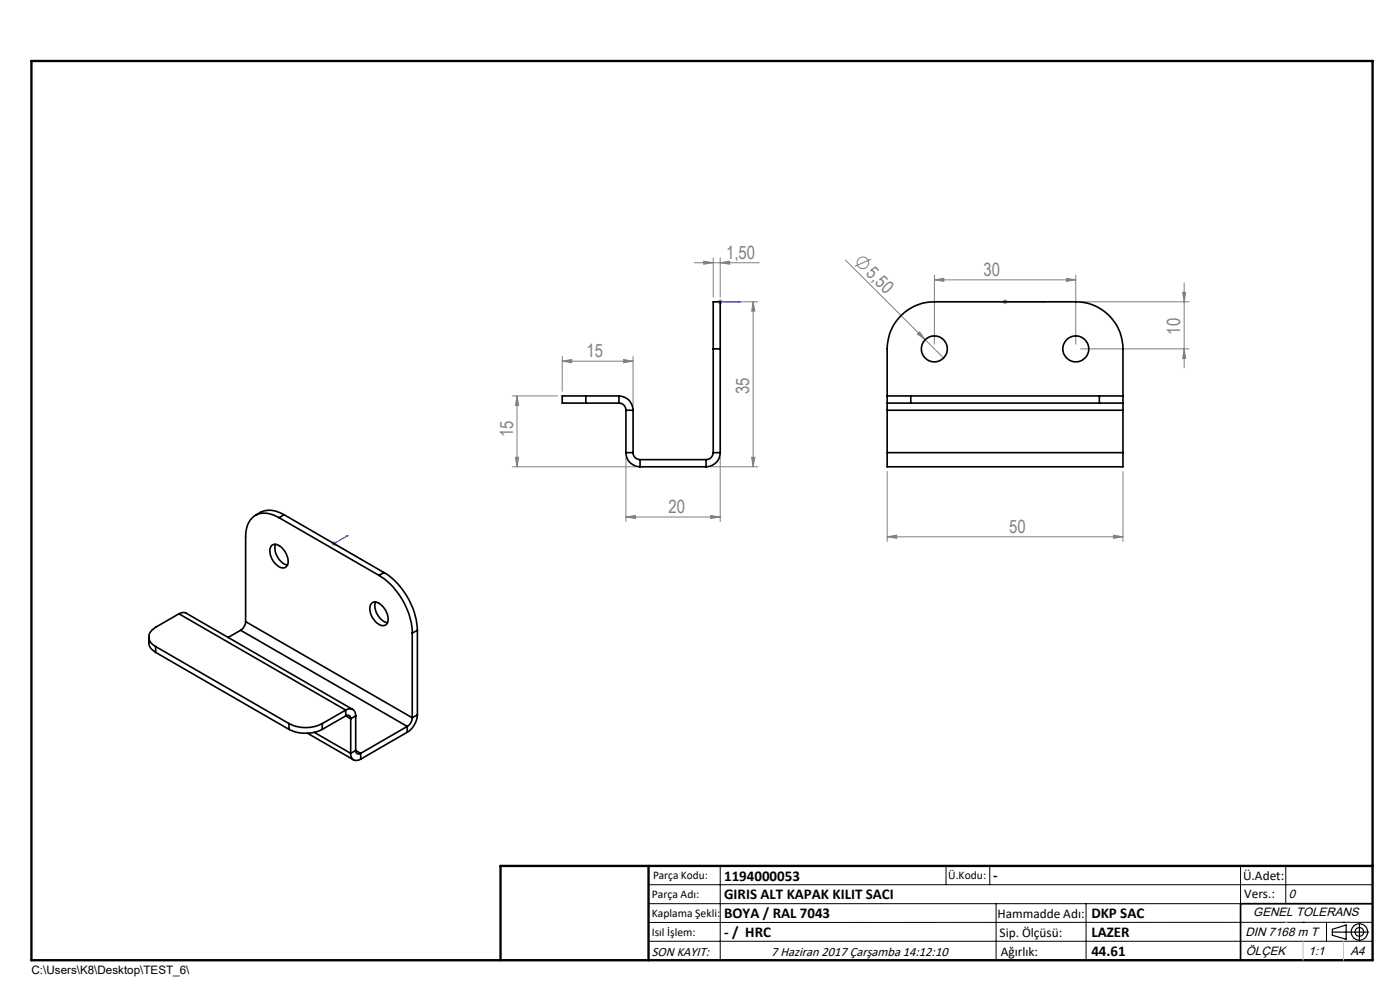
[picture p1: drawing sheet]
<svg xmlns="http://www.w3.org/2000/svg" width="297mm" height="210mm" viewBox="0 0 297 210" stroke-linecap="round" stroke-linejoin="round" font-family="sans-serif">
<g fill="none" stroke="#808080" stroke-width=".21">
<path d="M147.3 55.7h13.8M149.3 55.4l2 .3-2 .3zM151.3 54.7v8.3M152.8 55.7l2-.3v.6zM152.8 54.7v8.3M179.4 55.2l20.8 20.7M184.8 55l-3.5 1.5M198.2 59.4l2-.4v.7zM198.2 58.4v14.6M198.2 59.4h30M226.2 59l2 .4-2 .3zM228.2 58.4v14.6"/>
<path d="M251.2 60v18M119.3 76.6l2-.3v.6zM119.3 75.6v7.4M119.3 76.6h15M132.3 76.3l2 .3-2 .3zM134.3 75.6v10.4M152.3 64h1M152.4 63.7l.7 .7M152.8 63.5v1M153.1 63.7l-.7 .7M153.8 64h7M159.8 64l.3 2h-.6z"/>
<path d="M159.8 64v35M194.6 70.9l.5-.5 1.2 1.7zM212.7 64h1M212.9 63.7l.7 .7M213.2 63.5v1M213.6 63.7l-.7 .7M229.2 64h23M229.2 74h23M250.9 62h.6l-.3 2zM251.2 74l.3 2h-.6zM108.7 99h26.1M108.7 84h9.6"/>
<path d="M109.4 97h.6l-.3 2zM109.7 84l.3 2h-.6zM109.7 84v15M132.8 97v13.7M150.8 99h10M152.8 97v13.7M159.5 97h.6l-.3 2zM70.3 115.3h1.1M70.5 115l.7 .7M70.8 114.8v1M71.2 115l-.7 .7M132.8 109.7l2-.3v.6z"/>
<path d="M132.8 109.7h20M150.8 109.4l2 .3-2 .3zM188.2 113.9l2-.4v.7zM188.2 100v14.9M188.2 113.9h50M236.2 113.5l2 .4-2 .3zM238.2 100v14.9"/>
<circle cx="183.1" cy="55.7" r="1.23"/>
</g>
<g fill="none" stroke="#000" stroke-width=".25">
<path d="M282.6 197.7h7.8M282.6 197.1l3-.9v3l-3-.8zM288.4 195.8v3.8M106.2 203.7h185"/>
<circle cx="288.4" cy="197.7" r="1.74"/>
<circle cx="288.4" cy="197.7" r=".93"/>
</g>
<path d="M152.7 64h.2zM152.8 64h.1M152.8 64h4.2M157 64h-.4h.4M213.1 64h.2zM213.2 64h.1M213.2 64h8.5M221.7 64h-.4h.4M73.5 113.7l.3-.1-.2 .2zM73.8 113.6l-3 1.7 6 3.5M76.5 118.6h.1l.2 .2z" fill="none" stroke="#00f" stroke-width=".21"/>
<g fill="none" stroke="#000" stroke-width=".21">
<path d="M137.6 187.7h153.6M137.6 191.7h153.6M137.6 199.7h153.6M152.8 183.7v20M200.7 183.7v4M210 183.7v4M211.3 191.7v12M230.4 191.7v12M263.2 183.7v20M272.8 183.7v8M276.4 195.6h.1M281.4 195.6v4.1"/>
<path d="M285 195.6h.1M291.2 195.6l-153.6 .1"/>
</g>
<path d="M291.2 191.7h-28v12" fill="none" stroke="#000" stroke-width=".35"/>
<path d="M6.7 12.9h284.5v190.8h-284.5zM137.6 183.7v20M291.2 183.7h-185v20" fill="none" stroke="#000" stroke-width=".5"/>
<path d="M276.4 199.7v4M285 199.7v4" fill="none" stroke="#c0c0c0" stroke-width=".21"/>
<path d="M272.8 195.6h.1" fill="none" stroke="#c0c0c0" stroke-width=".25"/>
<g fill="#00f">
<path d="M156.6 64h.4zM152.7 64h.2z"/>
<path d="M213.1 64h.2zM221.3 64h.4z"/>
<path d="M73.5 113.7l.1 .1 .2-.2zM76.5 118.6l.3 .2-.2-.2z"/>
</g>
<g fill="#808080">
<path d="M194.6 70.9l.5-.5 1.2 1.7z"/>
<path d="M236.2 113.5l2 .4-2 .3zM188.2 113.9l2-.4v.7zM226.2 59l2 .4-2 .3zM198.2 59.4l2-.4v.7z"/>
<path d="M119.3 76.6l2-.3v.6zM132.3 76.3l2 .3-2 .3z"/>
<path d="M132.8 109.7l2-.3v.6zM150.8 109.4l2 .3-2 .3z"/>
<path d="M152.8 55.7l2-.3v.6zM149.3 55.4l2 .3-2 .3z"/>
<path d="M109.4 97h.6l-.3 2zM109.7 84l.3 2h-.6zM159.5 97h.6l-.3 2zM159.8 64l.3 2h-.6z"/>
<path d="M250.9 62h.6l-.3 2zM251.2 74l.3 2h-.6z"/>
</g>
<g fill="none" stroke="#000" stroke-width=".35">
<path d="M151.3 74v-10h1.5v10M151.3 74h1.5M151.3 74v22M152.8 74v22M124.3 84h-5v1.5h5M124.3 85.5h7M124.3 84v1.5M124.3 84h7M131.3 84a3 3 0 0 1 3 3M131.3 85.5a1.45 1.45 0 0 1 1.5 1.5M131.3 84v1.5M132.8 96a3 3 0 0 0 3 3"/>
<path d="M132.8 96h1.5M132.8 87h1.5M132.8 87v9M134.3 96a1.45 1.45 0 0 0 1.5 1.5M134.3 87v9M135.8 97.5v1.5M135.8 99h14M135.8 97.5h14M149.8 97.5v1.5M151.3 96a1.51 1.51 0 0 1-1.5 1.5M151.3 96h1.5M152.8 96a3 3 0 0 1-3 3"/>
<path d="M188.2 84h5M188.2 85.5h5M188.2 85.5v1.5M188.2 96v3h50v-3M188.2 85.5v-11.5a10 10 0 0 1 10-10h30a10 10 0 0 1 10 10v11.5M188.2 96h50M188.2 87h50M188.2 87v9M193.2 85.5h40M193.2 84h40M193.2 84v1.5M233.2 84h5"/>
<path d="M233.2 85.5h5M233.2 84v1.5M238.2 85.5v1.5M238.2 87v9M57.6 115.8a1.71 1.71 0 0 1 2.5 .7 3.2 3.2 0 0 1 .8 3.6 1.4 1.4 0 0 1-2.2-.2 3.4 3.4 0 0 1-1.1-4.1zM58.5 115.5a3.8 3.8 0 0 0 2.5 4.4M59.2 109.8a4.6 4.6 0 0 0-5.8 .2l-.9 1.3-.4 1.9v18.7M59.2 109.8l21.2 12.3M60.3 109.2a5 5 0 0 0-6.1 .1M60.3 109.2l-1.1 .6M60.3 109.2l21.2 12.3M31.6 135.1a3.2 3.2 0 0 0 .4 2.4l1 .9"/>
<path d="M33 137.2l28.3 16.3M33 137.2v1.2M33 138.4l28.3 16.3M38 130.2l-5 2.9a2.17 2.17 0 0 0-1.4 2 2.17 2.17 0 0 0 1.4 2.1M38 130.2l.9-.3 .6 .2 35.3 20.4M38 130.2l35.3 20.4M51 133.7l35.4 20.4M51 133.7l-2.6 1.5M52.1 131.9a2.49 2.49 0 0 1-1.1 1.8M52.1 131.9l35.4 20.4M78.8 128a1.54 1.54 0 0 1 2.2 .4 3.6 3.6 0 0 1 1.1 3.9 1.46 1.46 0 0 1-2.2-.2 3.4 3.4 0 0 1-1.1-4.1zM79.7 127.7a3.7 3.7 0 0 0 2.5 4.4"/>
<path d="M80.4 122.1a15.4 15.4 0 0 1 7.1 12.2M81.5 121.5a15.6 15.6 0 0 1 7 12.2M81.5 121.5l-1.1 .6M87.5 134.3v18M88.5 133.7l-1 .6M88.5 133.7v18M61.3 153.5a7.7 7.7 0 0 0 7.1 0M61.3 154.7a8 8 0 0 0 7.1 0M61.3 153.5v1.2M65.2 155.5l9.8 5.7M66.7 155.4l7.7 4.4M68.4 153.5v1.2"/>
<path d="M73.3 150.6a1.3 1.3 0 0 1 1.5-.1 1.3 1.3 0 0 1 .7 1.4M73.3 151.9a.65 .65 0 0 1 .8-.1 .65 .65 0 0 1 .3 .7M73.3 150.6l-4.9 2.9M73.3 150.6v1.3M73.3 151.9l-4.9 2.8M73.3 151.9l1.1 .6M74.4 159.8a1.29 1.29 0 0 0 .6 1.4 1.29 1.29 0 0 0 1.5-.2M74.4 152.5v7.3M75.5 159.2a.65 .65 0 0 0 .3 .7 .65 .65 0 0 0 .7-.1M75.5 151.9l-1.1 .6M75.5 151.9v7.3M75.5 159.2l-1.1 .6"/>
<path d="M75.5 159.2l1 .6M76.5 159.8v1.2M86.4 154.1l-9.9 5.7M86.4 154.1v1.2M86.4 155.3l-9.9 5.7M87.5 152.3a2.11 2.11 0 0 1-1.1 1.8M88.5 151.7a4.7 4.7 0 0 1-2.1 3.6M88.5 151.7l-1 .6"/>
<circle cx="198.2" cy="74" r="2.75"/>
<circle cx="228.2" cy="74" r="2.75"/>
</g>
<g font-size="3.9" fill="#808080">
<text x="154" y="54.8">1,50</text>
<text x="183.6" y="58.1" transform="rotate(45 183.6 58.1)">5,50</text>
<text x="208.7" y="58.5">30</text>
<text x="250.4" y="71" transform="rotate(-90 250.4 71)">10</text>
<text x="124.4" y="75.7">15</text>
<text x="158.9" y="83.6" transform="rotate(-90 158.9 83.6)">35</text>
<text x="108.8" y="92.8" transform="rotate(-90 108.8 92.8)">15</text>
<text x="141.8" y="108.8">20</text>
<text x="214.1" y="113">50</text>
</g>
<g font-size="3.2">
<text x="153.6" y="186.8">1194000053</text>
<text x="153.6" y="190.8">GIRIS ALT KAPAK KILIT SACI</text>
<text x="210.7" y="186.6">-</text>
<text x="153.6" y="194.8">BOYA / RAL 7043</text>
<text x="231.5" y="194.8">DKP SAC</text>
<text x="153.6" y="198.8">- / HRC</text>
<text x="231.5" y="198.7">LAZER</text>
<text x="231.5" y="202.8">44.61</text>
</g>
<g font-size="2.8">
<text x="263.7" y="186.7">Ü.Adet:</text>
<text x="263.9" y="190.5">Vers.:</text>
<text x="211.6" y="194.8">Hammadde Adı:</text>
<text x="138.3" y="202.8">SON KAYIT:</text>
<text x="163.6" y="202.8">7 Haziran 2017 Çarşamba 14:12:10</text>
<text x="212.1" y="198.7">Sip. Ölçüsü:</text>
<text x="212.3" y="202.7">Ağırlık:</text>
</g>
<g font-size="2.6">
<text x="273.4" y="190.4">0</text>
<text x="265.9" y="194.4">GENEL TOLERANS</text>
<text x="264.2" y="198.5">DIN 7168 m T</text>
<text x="264.3" y="202.6">ÖLÇEK</text>
<text x="277.6" y="202.6">1:1</text>
<text x="286.5" y="202.6">A4</text>
</g>
<g font-size="2.5">
<text x="138.3" y="190.5">Parça Adı:</text>
<text x="138.5" y="186.5">Parça Kodu:</text>
<text x="201.2" y="186.5">Ü.Kodu:</text>
<text x="138.3" y="194.5">Kaplama Şekli:</text>
<text x="138.3" y="198.6">Isıl İşlem:</text>
<text x="6.7" y="206.7">C:\Users\K8\Desktop\TEST_6\</text>
</g>
</svg>
